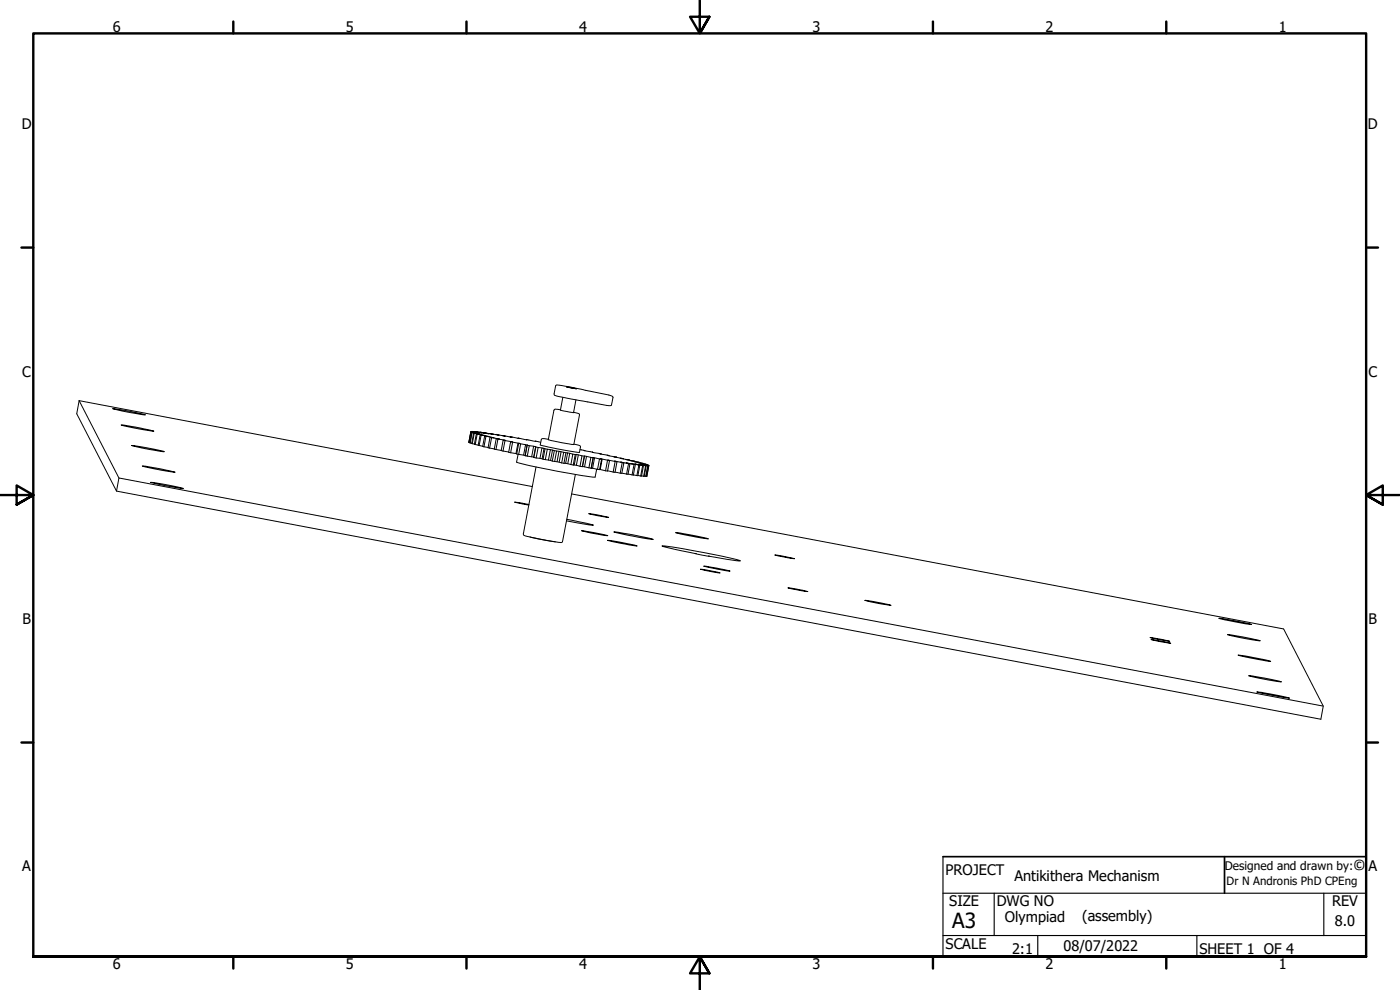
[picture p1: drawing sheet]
<svg xmlns="http://www.w3.org/2000/svg" width="420mm" height="297mm" viewBox="0 0 420 297" stroke-linecap="round" stroke-linejoin="round" font-family="sans-serif">
<!-- layer: Visible (ANSI) -->
<g fill="none" stroke="#000" stroke-width=".3">
<path d="M167 115.5l4.5 .7 12.1 2.6 .4 .4-.5 2.3-.5 .2h-.9l-15.6-3.1-.2-.4zM168.9 119.2l-.7 3.8 2.7 .6 1.2 .2 .7-3.8M170.1 116.1l2.9 .5zM170.1 116.1l2.9 .6zM23.7 120.2l-.7 3.9 12 23.2 361.4 68.5 .7-3.9-11.9-23.2-213.7-40.5M23.7 120.2l136.1 25.8M23.7 120.2l12 23.2M33.9 122.6l5.1 .8 4.6 1.1-5.8-.9zM36.4 127.5l4.4 .7 5.3 1.2-5.1-.8zM39.5 133.7l5.2 .8 4.6 1-4.4-.6zM42.7 139.8l5.8 .9 4 1-3.8-.6zM140.7 132.7l.6-3.2 2 .4-2-.3-.6 3.1"/>
<path d="M140.7 132.7h.1M140.8 132.7l.2 .1M141.1 132.9l.6-3.1 2.2 .4-1.7-.3-.6 3.2h.1M141.1 132.9l.5 .1M141.3 129.5l2.2 .4-1.9-.4M141.3 129.6h.1M141.6 129.4l3 .5-1.7-.3M141.6 129.7l.1 .1M141.7 133.1l.6-3.1 2.3 .5-1.6-.3-.6 3.1 .2 .1M141.7 133.1l.7 .2M142.2 129.9l.1 .1M142.6 133.4l.9 .1"/>
<path d="M142.9 129.5l2.6 .5-1.5-.3M143 130.2h.2M143.3 129.9h.1M143.4 130h.1M143.4 130l-2-.4-.6 3.1M143.5 130l-1.9-.3-.5 3.2M143.8 133.7l1.1 .2M144 129.7l2.7 .5-1.3-.3M144.1 130.5h.3M145.2 134.1l1.3 .2M145.3 130.7h.3l-1.5-.2-.6 3.1 .3 .1M145.3 130.6l-2.1-.4-.6 3.2"/>
<path d="M145.4 129.8l4.4 .8-1-.2M145.5 130.8l.3 .1M146.5 131h.3l-1.3-.2-.6 3.1 .3 .2M146.5 130.9l-2.1-.4-.6 3.2M146.9 134.4l.6-3.1 2.4 .4-1-.1-.6 3.2 .5 .1M147.1 131.2l.4 .1M147.9 131.3h.4l-1.2-.1-.6 3.2 1.8 .3M147.9 131.3l-2.1-.4-.6 3.2M148.8 130.3l2.9 .6-.8-.1M148.8 134.9l1.6 .3M148.9 131.6l.5 .1M150.9 130.7l2.8 .5-.6-.1"/>
<path d="M151 135.3l1.7 .3M151 132.1l.6 .1M151.3 132.1l.5 .1-.8-.1-.6 3.1 .6 .1M151.3 132l-1.9-.3-.6 3.2M153.1 131l2.8 .6-.4-.1M153.2 135.8l1.9 .3M153.2 132.5l.6 .2M153.3 132.5l.5 .1-.6-.1-.5 3.2 .5 .1M153.3 132.5l-1.7-.3-.6 3.1M154.9 136.1l.5-3.1h.6h-.3l-.6 3.2 .6 .1M155.4 133l-1.6-.3-.6 3.1M155.5 136.3l-.5 2.4a186.7 186.7 0 0 0 23.6 4.5l.5-2.4"/>
<path d="M155.5 131.4l2.7 .6-.1-.1M155.7 136.3l1.9 .3M155.7 133l.6 .2M157.1 136.6l.6-3.2 .6 .1-.7 3.2M157.6 136.7h.1M157.6 136.7l.6 .1M157.7 133.4l-1.4-.2-.6 3.1M158.1 131.9l4.2 .8M158.1 131.9l-.1 .1M158.2 133.6l.6 .1M158.2 133.5l-.6 3.2M158.2 136.8l1.9 .3"/>
<path d="M159.6 137.1l.5-3.2 .6 .1-.5 3.3M160.1 133.9l-1.3-.2-.6 3.1M160.1 137.2l.1 .1M160.2 137.3l.7 .1M160.6 132.4h.1M160.7 134.1l-.6 3.1M160.8 134.1l.7 .2M160.9 137.4l2.1 .4M162.1 137.5l.5-3.1 .7 .1-.6 3.2M162.6 134.4l-1.1-.1-.6 3.1M163 137.8l.7 .1M163.3 134.5l.3 .1-.6 3.2"/>
<path d="M163.6 134.6l.7 .2M163.7 137.9l2 .4M164.6 138l.6-3.1 .6 .1-.6 3.2M164.6 131.8l-2-.1-.5 1.8 5.2 1.2 6.6 1 .3-1.8-.6-.4-1.3-.2M165.2 134.9l-.9-.1-.6 3.1M165.7 138.3l.8 .2M165.8 135l.6 .2-.7 3.1M166.4 135.2l.6 .1M166.5 138.5l2.1 .4M167.2 138.5l.6-3.1 .6 .1-.6 3.2M167.8 135.4l-.8-.1-.5 3.2M168.2 123l-1.5-.2-.5 .3-1.7 8.8 7.7 1.5 1.7-9.1-1.8-.6"/>
<path d="M168.4 135.5l.8 .2-.6 3.2M168.6 138.9l.6 .1M169.2 135.7l.6 .1M169.2 139l2.1 .4M169.8 139l.5-3.1 .7 .1-.6 3.1M170.3 135.9l-.5-.1-.6 3.2M171 136l.9 .3-.6 3.1M171.3 139.4l.7 .1M171.9 136.3l.7 .1M172 139.5l2.1 .4M172.3 139.5l.6-3.2 .7 .2-.6 3.1M172.9 136.3l-.3 .1-.6 3.1"/>
<path d="M173.6 136.5l1.1 .3-.6 3.1M174.1 134.9l3.8 .8M174.1 139.9l.7 .1M174.7 136.8h.6M174.8 139.9l1.9 .5M175.3 135.2h.1M175.4 136.8l-.6 3.2M176 136.9l1.3 .3-.6 3.2M177.3 137.2l.7 .2M177.9 135.7h-.2l2.7 .5M177.9 135.7h-.1M178 137.3l-.6 3.2"/>
<path d="M178.4 137.4l1.5 .3-.6 3.1M179.9 137.7l.7 .1M180.4 136.3l-.4-.1 2.8 .5M180.7 137.7l1.6 .4-.6 3.2M182.3 138.1l.6 .1M182.8 136.8l-.6-.2 2.9 .5M184.6 138.5h.6M185 137.2l-.7-.1 2.8 .5M186.7 138.8l.5 .1M187.1 137.7l-1-.2 2.9 .5M188.6 139.1l.5 .1M189 138.1l-1.2-.2 2.8 .5"/>
<path d="M190.3 139.3l.4 .1M190.6 138.5l-1.4-.3 2.8 .6M190.8 139.3l-.3-.1 1.5 .4-.6 3.1h-.3M190.8 139.3l2.1 .4-.6 3.1M191.6 139.4l-.1-.1 1.6 .4-.6 3.1h-.2M191.7 139.3l2.1 .5-.6 3.1M191.7 139.5l.3 .1M191.9 138.8l-1.4-.3 2.6 .6M192.7 139.3l2 .4-.6 3.2M192.7 139.3l2 .4M192.7 139.3h.1M192.9 139.7h.2"/>
<path d="M193.1 139.1l-1.7-.3 2.5 .5M193.8 139.8h.1M193.9 139.4l-1.7-.4 2.5 .6M194.4 139.8h.1M194.7 139.7h.1M194.7 139.6h.1M35 147.3l.7-3.9 361.4 68.5M45.3 144.7l3.8 .6 5.9 1.3-5.8-.9zM158.7 151.4l-4.3-.7 4.3 .8M160.9 140.1l-3.8 20.1 .1 .4a72.3 72.3 0 0 0 11.4 2.2l.2-.3 3.9-20.1M170.1 155.8l8 1.8-8.1-1.3M174.6 159.2l7.8 1.5-5.1-.8z"/>
<path d="M174.8 140l.6-3.2 .6 .1-.6 3.2M176.7 154.1l6 1.1zM176.7 140.4l.7 .1M177.4 140.4l1.9 .4M177.4 140.5h.1M177.4 140.5l.6-3.1-.2-.2 .6 .2-.6 3.1M179.3 140.8l.7 .1M180 140.9l1.7 .4M180.1 140.9l.6-3.2h-.5l.4 .1-.6 3.1M181.7 141.3h.6l.6-3.1-.5-.2 .5 .1 1.7 .4-.6 3.1M182.4 141.3l1.6 .3M184 141.6l.6 .1 .6-3.2-.8-.2 2.3 .5-.6 3.2"/>
<path d="M184.3 159.6l5.4 .8 6.3 1.5-7.5-1.3zM184.6 141.6l1.5 .4M186.1 142h.5l.6-3.1-1-.3 2.4 .5-.6 3.1M186.6 142l1.4 .2M188 142.2l.5 .1 .6-3.1-1.2-.3 2.4 .4-.6 3.2M188.5 142.2l1.2 .3M189.7 142.5h.4l.6-3.1-1.4-.3 2.4 .4-.6 3.2M190.1 142.5l1 .2M191.4 142.6l.9 .2M192.5 142.8l.7 .1M193.2 142.9h.1l.6-3.1-1.7-.4 2.2 .4-.6 3.1M193.4 142.9h.4"/>
<path d="M193.8 142.9l.7-3.1-1.9-.4 2.1 .3-.6 3.2M193.9 142.9h.2M202.8 159.8l5.2 .8 4.6 1.1zM159 161.1l7.7 1.5M182.4 162.1l3.7 .6 5.1 1.1zM208.7 166.1l-10-2.3a192.8 192.8 0 0 1 23.5 4.5l-9.6-1.4M208.7 166.1h.1M208.7 166.1l3.9 .8M210.2 170.8l5.9 1.1zM211.2 169.9l7.9 1.5zM212.6 166.9h.1M232.6 166.5l5.9 1.1z"/>
<path d="M236.5 176.4l5.9 1.1zM259.6 180.2l2.6 .3 5.2 1.1zM345.2 191.3l5.9 1.1zM345.5 191.9l5.9 1.1zM365.8 185.5l5.2 .8 4.6 1.1zM368.4 190.4l4.4 .7 5.4 1.2-5.2-.8zM371.6 196.5l5.8 1 3.9 .9zM374.7 202.7l5.8 1 4 .9-6.5-1.1zM377.2 207.6l6.5 1.1 3.3 .8z"/>
</g>
<!-- layer: Border (ANSI) -->
<g fill="none" stroke="#000" stroke-width=".72">
<path d="M70 6.5v3.5M140 6.5v3.5M210 0v10l-2.9-5h5.8l-2.9 5 2.9-5M280 6.5v3.5M350 6.5v3.5M6.4 74.3h3.6M410 74.3h3.6M0 148.5h10l-5-2.8v5.7l5-2.9-5 2.9M420 148.5h-10l5-2.8v5.7l-5-2.9 5 2.9M6.4 222.8h3.6M410 222.8h3.6M10 287v-277h400v277h-400h400"/>
<path d="M70 287v3.6M140 287v3.6M212.9 292l-2.9-5 2.9 5h-5.8l2.9-5v10M280 287v3.6M350 287v3.6"/>
</g>
<!-- layer: Title (ANSI) -->
<path d="M283 257h127v30h-127M367.5 257v11" fill="none" stroke="#000" stroke-width=".51"/>
<path d="M283 257v30M283 268h127M298.4 268v12.7M397.3 268v12.7M283 280.7h127M311.4 280.7v6.3M359.2 280.7v6.3" fill="none" stroke="#000" stroke-width=".34"/>
<text font-size="6.3" x="285.8" y="278.5">A3</text>
<text font-size="4.5" x="406.1" y="261">©</text>
<g font-size="4.4">
<text x="33.8" y="9.6">6</text>
<text x="103.8" y="9.6">5</text>
<text x="173.8" y="9.6">4</text>
<text x="243.8" y="9.6">3</text>
<text x="313.8" y="9.6">2</text>
<text x="383.8" y="9.6">1</text>
<text x="6.5" y="38.8">D</text>
<text x="410.5" y="38.8">D</text>
<text x="6.7" y="113">C</text>
<text x="410.7" y="113">C</text>
<text x="6.7" y="187.3">B</text>
<text x="410.7" y="187.3">B</text>
<text x="6.7" y="261.5">A</text>
<text x="283.8" y="262.4">PROJECT</text>
<text x="410.7" y="261.5">A</text>
<text x="304.5" y="264.3">Antikithera Mechanism</text>
<text x="284.9" y="272">SIZE</text>
<text x="299.1" y="272">DWG NO</text>
<text x="399.8" y="271.9">REV</text>
<text x="301.6" y="276.5">Olympiad</text>
<text x="324.7" y="276.4">(assembly)</text>
<text x="400.6" y="277.8">8.0</text>
<text x="283.8" y="284.7">SCALE</text>
<text x="303.7" y="286.3">2:1</text>
<text x="319.2" y="285.4">08/07/2022</text>
<text x="360" y="286.2">SHEET 1 OF 4</text>
<text x="33.8" y="290.6">6</text>
<text x="103.8" y="290.6">5</text>
<text x="173.8" y="290.6">4</text>
<text x="243.8" y="290.6">3</text>
<text x="313.8" y="290.6">2</text>
<text x="383.8" y="290.6">1</text>
</g>
<text font-size="3.6" x="367.6" y="261">Designed and drawn by:</text>
<text font-size="3.4" x="368.1" y="265.7">Dr N Andronis PhD CPEng</text>
</svg>
